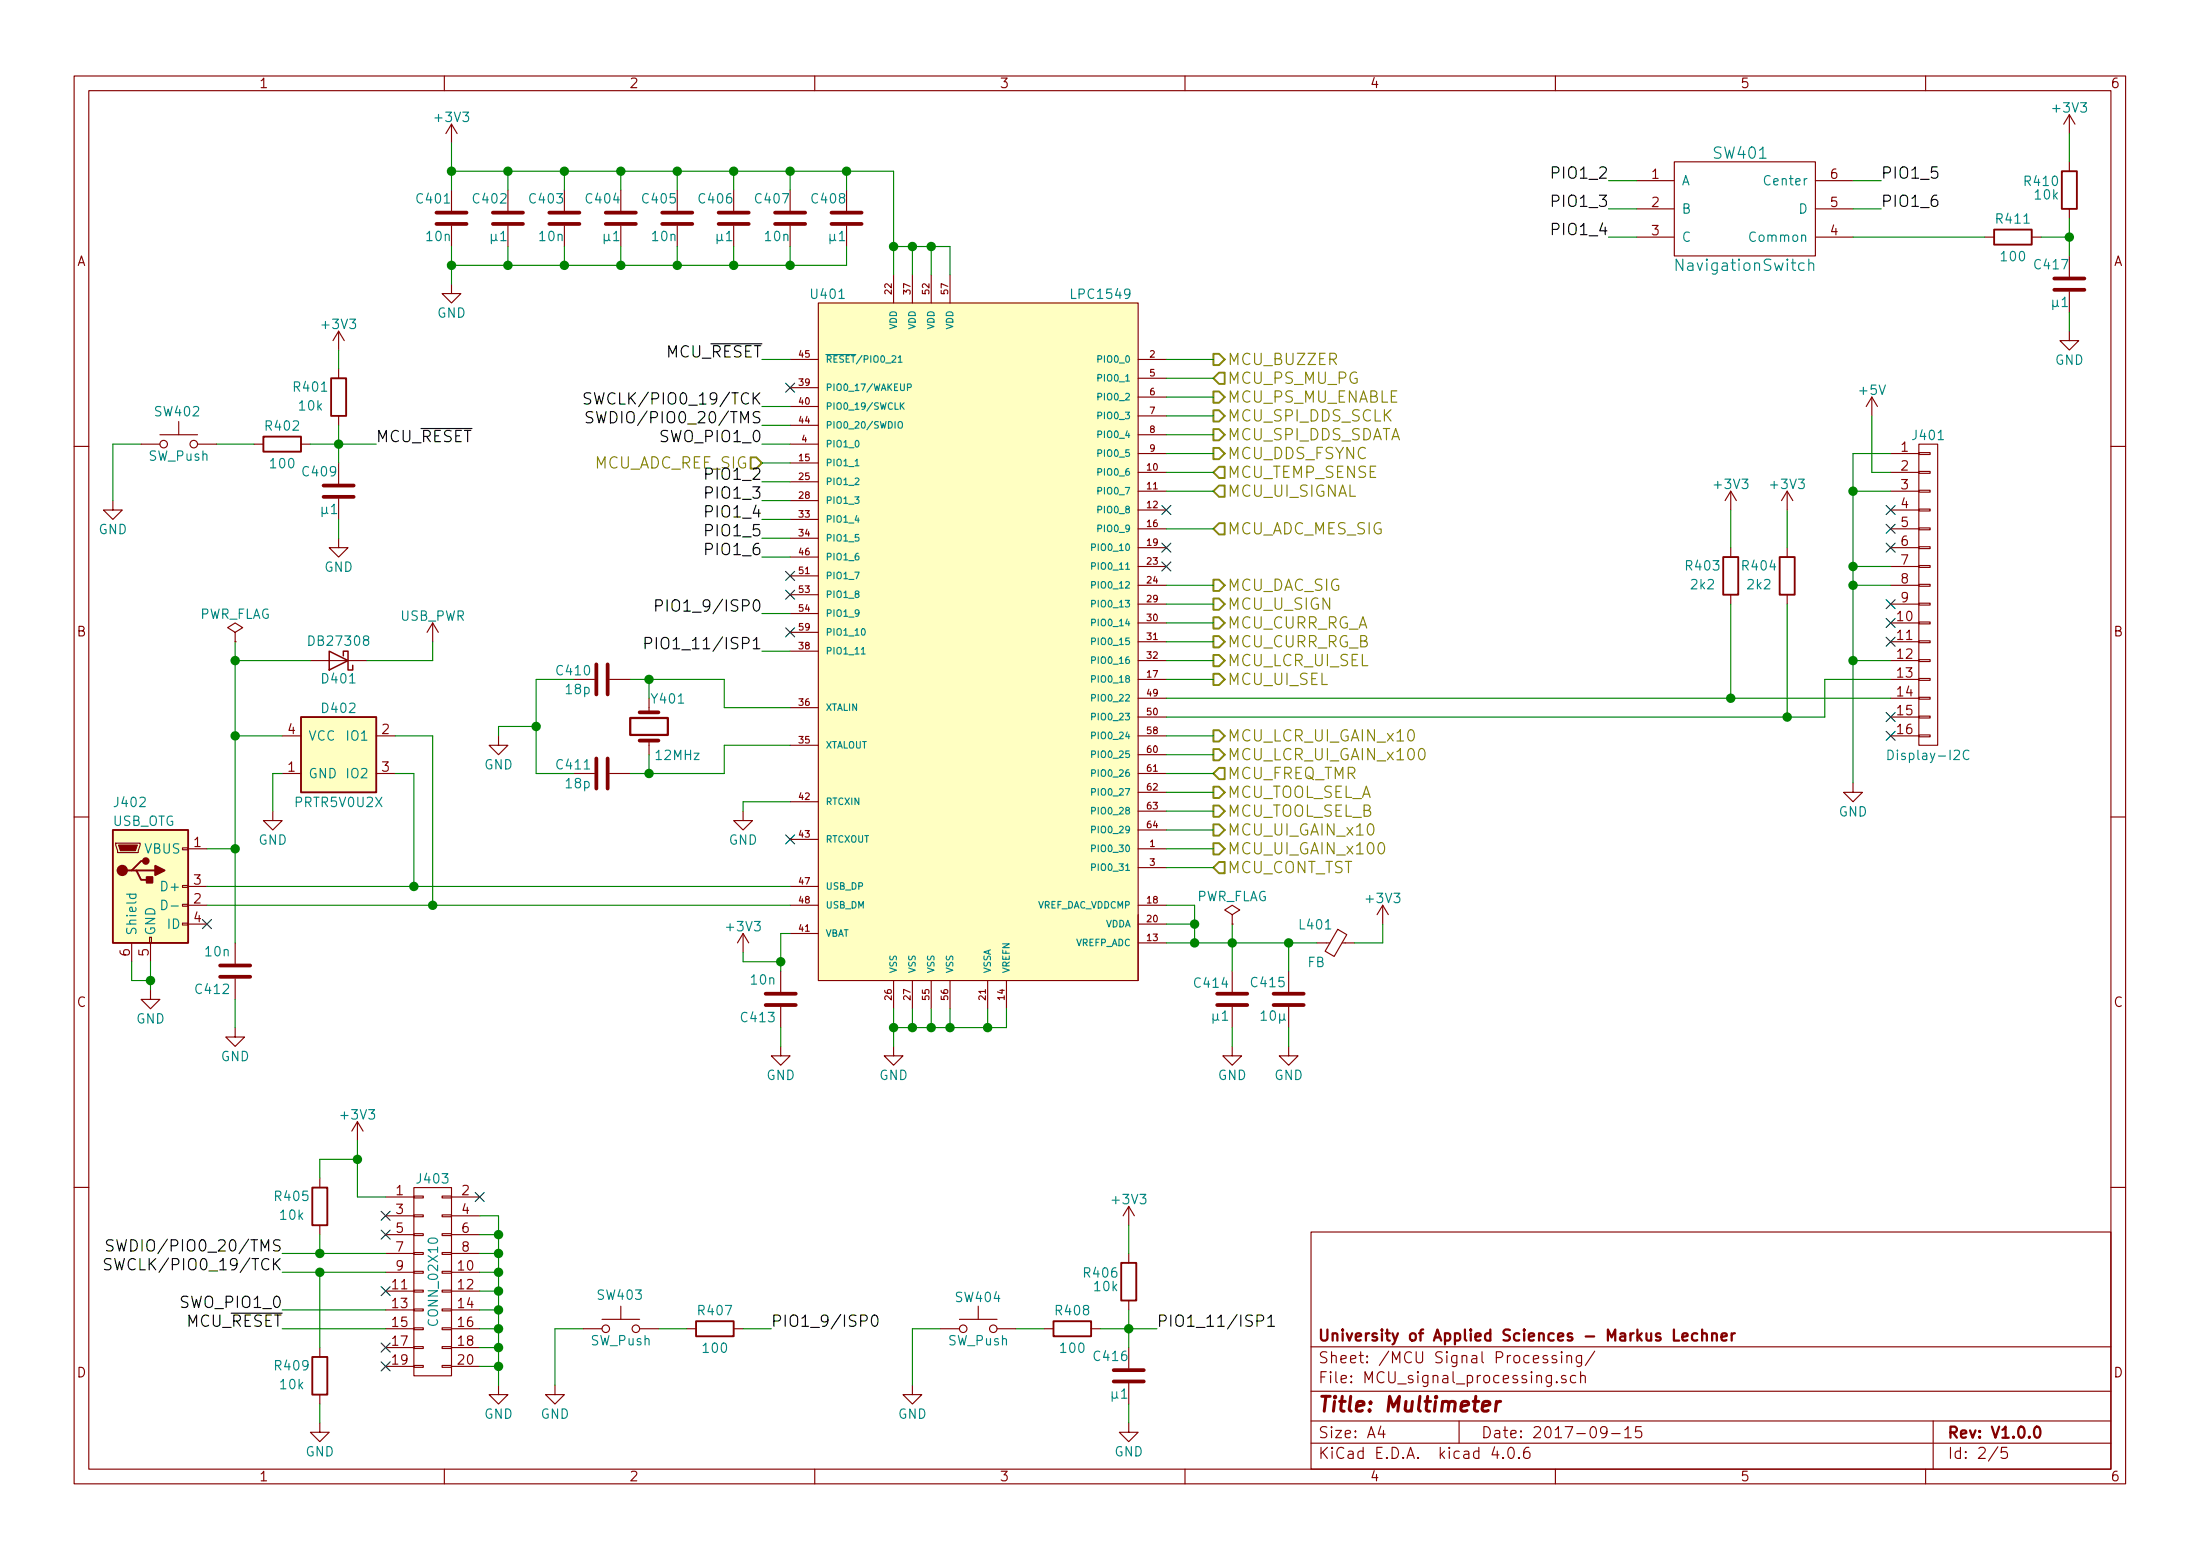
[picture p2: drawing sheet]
EESchema Schematic File Version 2
LIBS:Master_Project-rescue
LIBS:analog_devices
LIBS:power
LIBS:device
LIBS:transistors
LIBS:conn
LIBS:linear
LIBS:regul
LIBS:74xx
LIBS:cmos4000
LIBS:adc-dac
LIBS:memory
LIBS:xilinx
LIBS:microcontrollers
LIBS:dsp
LIBS:microchip
LIBS:analog_switches
LIBS:motorola
LIBS:texas
LIBS:intel
LIBS:audio
LIBS:interface
LIBS:digital-audio
LIBS:philips
LIBS:display
LIBS:cypress
LIBS:siliconi
LIBS:opto
LIBS:atmel
LIBS:contrib
LIBS:valves
LIBS:74xgxx
LIBS:ac-dc
LIBS:actel
LIBS:allegro
LIBS:Altera
LIBS:battery_management
LIBS:bbd
LIBS:bosch
LIBS:brooktre
LIBS:cmos_ieee
LIBS:dc-dc
LIBS:diode
LIBS:elec-unifil
LIBS:ESD_Protection
LIBS:ftdi
LIBS:gennum
LIBS:hc11
LIBS:ir
LIBS:Lattice
LIBS:leds
LIBS:maxim
LIBS:mechanical
LIBS:modules
LIBS:motor_drivers
LIBS:motors
LIBS:msp430
LIBS:nordicsemi
LIBS:nxp
LIBS:nxp_armmcu
LIBS:onsemi
LIBS:Oscillators
LIBS:Power_Management
LIBS:powerint
LIBS:pspice
LIBS:references
LIBS:relays
LIBS:rfcom
LIBS:sensors
LIBS:silabs
LIBS:stm8
LIBS:stm32
LIBS:supertex
LIBS:switches
LIBS:transf
LIBS:triac_thyristor
LIBS:ttl_ieee
LIBS:video
LIBS:wiznet
LIBS:Worldsemi
LIBS:Xicor
LIBS:zetex
LIBS:Zilog
LIBS:master_library
LIBS:openLab_LA
LIBS:Master_Project-cache
EELAYER 25 0
EELAYER END
$Descr A4 11693 8268
encoding utf-8
Sheet 2 5
Title "Multimeter"
Date "2017-09-15"
Rev "V1.0.0"
Comp "University of Applied Sciences - Markus Lechner"
Comment1 ""
Comment2 ""
Comment3 ""
Comment4 ""
$EndDescr
$Comp
L LPC1549 U401
U 1 1
P 4350 5200
F 0 "U401" H 4400 8850 50  0000 C CNN
F 1 "LPC1549" H 5850 8850 50  0000 C CNN
F 2 "Housings_QFP:LQFP-64_10x10mm_Pitch0.5mm" H 4350 5200 50  0001 C CNN
F 3 "" H 4350 5200 50  0001 C CNN
	1    4350 5200
	1    0    0    -1  
$EndComp
$Comp
L Crystal Y401
U 1 1
P 3450 3850
F 0 "Y401" V 3300 3950 50  0000 C CNN
F 1 "12MHz" V 3600 4000 50  0000 C CNN
F 2 "Crystals:Crystal_SMD_0603-2pin_6.0x3.5mm" H 3450 3850 50  0001 C CNN
F 3 "" H 3450 3850 50  0001 C CNN
	1    3450 3850
	0    1    1    0   
$EndComp
$Comp
L C C411
U 1 1
P 3200 4100
F 0 "C411" V 3150 3850 50  0000 L CNN
F 1 "18p" V 3250 3900 50  0000 L CNN
F 2 "Capacitors_SMD:C_0603" H 3238 3950 50  0001 C CNN
F 3 "" H 3200 4100 50  0001 C CNN
	1    3200 4100
	0    1    1    0   
$EndComp
$Comp
L C C410
U 1 1
P 3200 3600
F 0 "C410" V 3150 3350 50  0000 L CNN
F 1 "18p" V 3250 3400 50  0000 L CNN
F 2 "Capacitors_SMD:C_0603" H 3238 3450 50  0001 C CNN
F 3 "" H 3200 3600 50  0001 C CNN
	1    3200 3600
	0    1    1    0   
$EndComp
$Comp
L GND #PWR068
U 1 1
P 2650 3900
F 0 "#PWR068" H 2650 3650 50  0001 C CNN
F 1 "GND" H 2650 3750 50  0000 C CNN
F 2 "" H 2650 3900 50  0001 C CNN
F 3 "" H 2650 3900 50  0001 C CNN
	1    2650 3900
	1    0    0    -1  
$EndComp
$Comp
L GND #PWR069
U 1 1
P 3950 4300
F 0 "#PWR069" H 3950 4050 50  0001 C CNN
F 1 "GND" H 3950 4150 50  0000 C CNN
F 2 "" H 3950 4300 50  0001 C CNN
F 3 "" H 3950 4300 50  0001 C CNN
	1    3950 4300
	1    0    0    -1  
$EndComp
NoConn ~ 4200 4450
$Comp
L USB_OTG J402
U 1 1
P 800 4700
F 0 "J402" H 600 5150 50  0000 L CNN
F 1 "USB_OTG" H 600 5050 50  0000 L CNN
F 2 "MasterTool:USB_Micro_B" H 950 4650 50  0001 C CNN
F 3 "" H 950 4650 50  0001 C CNN
	1    800  4700
	1    0    0    -1  
$EndComp
NoConn ~ 1100 4900
$Comp
L PRTR5V0U2X D402
U 1 1
P 1800 4000
F 0 "D402" H 1800 4250 50  0000 C CNN
F 1 "PRTR5V0U2X" H 1800 3750 50  0000 C CNN
F 2 "TO_SOT_Packages_SMD:SOT-143" H 1850 3950 50  0001 C CNN
F 3 "" H 1850 3950 50  0001 C CNN
	1    1800 4000
	1    0    0    -1  
$EndComp
$Comp
L C C412
U 1 1
P 1250 5150
F 0 "C412" H 1275 5250 50  0000 L CNN
F 1 "10n" H 1275 5050 50  0000 L CNN
F 2 "Capacitors_SMD:C_0603" H 1288 5000 50  0001 C CNN
F 3 "" H 1250 5150 50  0001 C CNN
	1    1250 5150
	-1   0    0    1   
$EndComp
$Comp
L GND #PWR070
U 1 1
P 1450 4300
F 0 "#PWR070" H 1450 4050 50  0001 C CNN
F 1 "GND" H 1450 4150 50  0000 C CNN
F 2 "" H 1450 4300 50  0001 C CNN
F 3 "" H 1450 4300 50  0001 C CNN
	1    1450 4300
	1    0    0    -1  
$EndComp
$Comp
L GND #PWR071
U 1 1
P 1250 5450
F 0 "#PWR071" H 1250 5200 50  0001 C CNN
F 1 "GND" H 1250 5300 50  0000 C CNN
F 2 "" H 1250 5450 50  0001 C CNN
F 3 "" H 1250 5450 50  0001 C CNN
	1    1250 5450
	1    0    0    -1  
$EndComp
$Comp
L GND #PWR072
U 1 1
P 800 5250
F 0 "#PWR072" H 800 5000 50  0001 C CNN
F 1 "GND" H 800 5100 50  0000 C CNN
F 2 "" H 800 5250 50  0001 C CNN
F 3 "" H 800 5250 50  0001 C CNN
	1    800  5250
	1    0    0    -1  
$EndComp
$Comp
L C C413
U 1 1
P 4150 5300
F 0 "C413" H 4175 5400 50  0000 L CNN
F 1 "10n" H 4175 5200 50  0000 L CNN
F 2 "Capacitors_SMD:C_0603" H 4188 5150 50  0001 C CNN
F 3 "" H 4150 5300 50  0001 C CNN
	1    4150 5300
	-1   0    0    1   
$EndComp
$Comp
L GND #PWR073
U 1 1
P 4150 5550
F 0 "#PWR073" H 4150 5300 50  0001 C CNN
F 1 "GND" H 4150 5400 50  0000 C CNN
F 2 "" H 4150 5550 50  0001 C CNN
F 3 "" H 4150 5550 50  0001 C CNN
	1    4150 5550
	1    0    0    -1  
$EndComp
$Comp
L +3V3 #PWR074
U 1 1
P 3950 5050
F 0 "#PWR074" H 3950 4900 50  0001 C CNN
F 1 "+3V3" H 3950 5190 50  0000 C CNN
F 2 "" H 3950 5050 50  0001 C CNN
F 3 "" H 3950 5050 50  0001 C CNN
	1    3950 5050
	1    0    0    -1  
$EndComp
$Comp
L GND #PWR075
U 1 1
P 4750 5550
F 0 "#PWR075" H 4750 5300 50  0001 C CNN
F 1 "GND" H 4750 5400 50  0000 C CNN
F 2 "" H 4750 5550 50  0001 C CNN
F 3 "" H 4750 5550 50  0001 C CNN
	1    4750 5550
	1    0    0    -1  
$EndComp
$Comp
L C C414
U 1 1
P 6550 5300
F 0 "C414" H 6566 5217 50  0000 L CNN
F 1 "µ1" H 6564 5392 50  0000 L CNN
F 2 "Capacitors_SMD:C_0603" H 6588 5150 50  0001 C CNN
F 3 "" H 6550 5300 50  0001 C CNN
	1    6550 5300
	-1   0    0    1   
$EndComp
$Comp
L C C415
U 1 1
P 6850 5300
F 0 "C415" H 6864 5214 50  0000 L CNN
F 1 "10µ" H 6858 5392 50  0000 L CNN
F 2 "Capacitors_SMD:C_1206" H 6888 5150 50  0001 C CNN
F 3 "" H 6850 5300 50  0001 C CNN
	1    6850 5300
	-1   0    0    1   
$EndComp
$Comp
L GND #PWR076
U 1 1
P 6550 5550
F 0 "#PWR076" H 6550 5300 50  0001 C CNN
F 1 "GND" H 6550 5400 50  0000 C CNN
F 2 "" H 6550 5550 50  0001 C CNN
F 3 "" H 6550 5550 50  0001 C CNN
	1    6550 5550
	1    0    0    -1  
$EndComp
$Comp
L GND #PWR077
U 1 1
P 6850 5550
F 0 "#PWR077" H 6850 5300 50  0001 C CNN
F 1 "GND" H 6850 5400 50  0000 C CNN
F 2 "" H 6850 5550 50  0001 C CNN
F 3 "" H 6850 5550 50  0001 C CNN
	1    6850 5550
	1    0    0    -1  
$EndComp
$Comp
L Ferrite_Bead_Small L401
U 1 1
P 7100 5000
F 0 "L401" V 7000 4800 50  0000 L CNN
F 1 "FB" V 7200 4850 50  0000 L CNN
F 2 "Resistors_SMD:R_0805" V 7030 5000 50  0001 C CNN
F 3 "" H 7100 5000 50  0001 C CNN
	1    7100 5000
	0    1    1    0   
$EndComp
$Comp
L +3V3 #PWR078
U 1 1
P 7350 4900
F 0 "#PWR078" H 7350 4750 50  0001 C CNN
F 1 "+3V3" H 7350 5040 50  0000 C CNN
F 2 "" H 7350 4900 50  0001 C CNN
F 3 "" H 7350 4900 50  0001 C CNN
	1    7350 4900
	1    0    0    -1  
$EndComp
$Comp
L C C408
U 1 1
P 4500 1150
F 0 "C408" H 4500 1050 50  0000 L CNN
F 1 "µ1" H 4500 1250 50  0000 L CNN
F 2 "Capacitors_SMD:C_0603" H 4538 1000 50  0001 C CNN
F 3 "" H 4500 1150 50  0001 C CNN
	1    4500 1150
	-1   0    0    1   
$EndComp
$Comp
L GND #PWR079
U 1 1
P 2400 1500
F 0 "#PWR079" H 2400 1250 50  0001 C CNN
F 1 "GND" H 2400 1350 50  0000 C CNN
F 2 "" H 2400 1500 50  0001 C CNN
F 3 "" H 2400 1500 50  0001 C CNN
	1    2400 1500
	1    0    0    -1  
$EndComp
$Comp
L +3V3 #PWR080
U 1 1
P 2400 750
F 0 "#PWR080" H 2400 600 50  0001 C CNN
F 1 "+3V3" H 2400 890 50  0000 C CNN
F 2 "" H 2400 750 50  0001 C CNN
F 3 "" H 2400 750 50  0001 C CNN
	1    2400 750 
	1    0    0    -1  
$EndComp
$Comp
L GND #PWR081
U 1 1
P 600 2650
F 0 "#PWR081" H 600 2400 50  0001 C CNN
F 1 "GND" H 600 2500 50  0000 C CNN
F 2 "" H 600 2650 50  0001 C CNN
F 3 "" H 600 2650 50  0001 C CNN
	1    600  2650
	-1   0    0    -1  
$EndComp
$Comp
L R R402
U 1 1
P 1500 2350
F 0 "R402" V 1400 2350 50  0000 C CNN
F 1 "100" V 1600 2350 50  0000 C CNN
F 2 "Resistors_SMD:R_0603" V 1430 2350 50  0001 C CNN
F 3 "" H 1500 2350 50  0000 C CNN
	1    1500 2350
	0    -1   1    0   
$EndComp
$Comp
L R R401
U 1 1
P 1800 2100
F 0 "R401" H 1650 2050 50  0000 C CNN
F 1 "10k" H 1650 2150 50  0000 C CNN
F 2 "Resistors_SMD:R_0603" V 1730 2100 50  0001 C CNN
F 3 "" H 1800 2100 50  0000 C CNN
	1    1800 2100
	1    0    0    1   
$EndComp
$Comp
L C C409
U 1 1
P 1800 2600
F 0 "C409" H 1600 2500 50  0000 L CNN
F 1 "µ1" H 1700 2700 50  0000 L CNN
F 2 "Capacitors_SMD:C_0603" H 1838 2450 50  0001 C CNN
F 3 "" H 1800 2600 50  0001 C CNN
	1    1800 2600
	1    0    0    1   
$EndComp
$Comp
L GND #PWR082
U 1 1
P 1800 2850
F 0 "#PWR082" H 1800 2600 50  0001 C CNN
F 1 "GND" H 1800 2700 50  0000 C CNN
F 2 "" H 1800 2850 50  0001 C CNN
F 3 "" H 1800 2850 50  0001 C CNN
	1    1800 2850
	-1   0    0    -1  
$EndComp
$Comp
L +3V3 #PWR083
U 1 1
P 1800 1850
F 0 "#PWR083" H 1800 1700 50  0001 C CNN
F 1 "+3V3" H 1800 1990 50  0000 C CNN
F 2 "" H 1800 1850 50  0001 C CNN
F 3 "" H 1800 1850 50  0001 C CNN
	1    1800 1850
	-1   0    0    -1  
$EndComp
Text Label 2000 2350 0    60   ~ 0
MCU_~RESET~
Text Label 4050 1900 2    60   ~ 0
MCU_~RESET~
$Comp
L +3V3 #PWR084
U 1 1
P 1900 6050
F 0 "#PWR084" H 1900 5900 50  0001 C CNN
F 1 "+3V3" H 1900 6190 50  0000 C CNN
F 2 "" H 1900 6050 50  0001 C CNN
F 3 "" H 1900 6050 50  0001 C CNN
	1    1900 6050
	1    0    0    -1  
$EndComp
Text Label 1500 6650 2    60   ~ 0
SWDIO/PIO0_20/TMS
Text Label 4050 2250 2    60   ~ 0
SWDIO/PIO0_20/TMS
Text Label 4050 2150 2    60   ~ 0
SWCLK/PIO0_19/TCK
Text Label 4100 7050 0    60   ~ 0
PIO1_9/ISP0
Text Label 4050 3250 2    60   ~ 0
PIO1_9/ISP0
Text Label 4050 3450 2    60   ~ 0
PIO1_11/ISP1
Text HLabel 4050 2450 0    60   Input ~ 0
MCU_ADC_REF_SIG
Text HLabel 6450 2800 2    60   Input ~ 0
MCU_ADC_MES_SIG
Text HLabel 6450 2200 2    60   Output ~ 0
MCU_SPI_DDS_SCLK
Text HLabel 6450 2300 2    60   Output ~ 0
MCU_SPI_DDS_SDATA
Text HLabel 6450 2400 2    60   Output ~ 0
MCU_DDS_FSYNC
Text HLabel 6450 3300 2    60   Output ~ 0
MCU_CURR_RG_A
Text HLabel 6450 3400 2    60   Output ~ 0
MCU_CURR_RG_B
Text HLabel 6450 3500 2    60   Output ~ 0
MCU_LCR_UI_SEL
Text HLabel 6450 3900 2    60   Output ~ 0
MCU_LCR_UI_GAIN_x10
Text HLabel 6450 4000 2    60   Output ~ 0
MCU_LCR_UI_GAIN_x100
Text Label 6150 7050 0    60   ~ 0
PIO1_11/ISP1
Text HLabel 6450 2100 2    60   Output ~ 0
MCU_PS_MU_ENABLE
Text HLabel 6450 2000 2    60   Input ~ 0
MCU_PS_MU_PG
$Comp
L D_Schottky D401
U 1 1
P 1800 3500
F 0 "D401" H 1800 3600 50  0000 C CNN
F 1 "DB27308" H 1800 3400 50  0000 C CNN
F 2 "Diodes_SMD:D_0603" H 1800 3500 50  0001 C CNN
F 3 "" H 1800 3500 50  0001 C CNN
	1    1800 3500
	-1   0    0    1   
$EndComp
$Comp
L USB_PWR #PWR085
U 1 1
P 2300 3400
F 0 "#PWR085" H 2300 3250 50  0001 C CNN
F 1 "USB_PWR" H 2300 3540 50  0000 C CNN
F 2 "" H 2300 3400 50  0001 C CNN
F 3 "" H 2300 3400 50  0001 C CNN
	1    2300 3400
	1    0    0    -1  
$EndComp
$Comp
L CONN_02X10 J403
U 1 1
P 2300 6800
F 0 "J403" H 2300 7350 50  0000 C CNN
F 1 "CONN_02X10" V 2300 6800 50  0000 C CNN
F 2 "Pin_Headers:Pin_Header_Straight_2x10_Pitch2.54mm" H 2300 5600 50  0001 C CNN
F 3 "" H 2300 5600 50  0001 C CNN
	1    2300 6800
	1    0    0    -1  
$EndComp
NoConn ~ 2050 6450
NoConn ~ 2050 6550
$Comp
L R R405
U 1 1
P 1700 6400
F 0 "R405" H 1550 6350 50  0000 C CNN
F 1 "10k" H 1550 6450 50  0000 C CNN
F 2 "Resistors_SMD:R_0603" V 1630 6400 50  0001 C CNN
F 3 "" H 1700 6400 50  0000 C CNN
	1    1700 6400
	1    0    0    1   
$EndComp
$Comp
L R R409
U 1 1
P 1700 7300
F 0 "R409" H 1550 7250 50  0000 C CNN
F 1 "10k" H 1550 7350 50  0000 C CNN
F 2 "Resistors_SMD:R_0603" V 1630 7300 50  0001 C CNN
F 3 "" H 1700 7300 50  0000 C CNN
	1    1700 7300
	1    0    0    1   
$EndComp
$Comp
L GND #PWR086
U 1 1
P 1700 7550
F 0 "#PWR086" H 1700 7300 50  0001 C CNN
F 1 "GND" H 1700 7400 50  0000 C CNN
F 2 "" H 1700 7550 50  0001 C CNN
F 3 "" H 1700 7550 50  0001 C CNN
	1    1700 7550
	1    0    0    -1  
$EndComp
Text Label 1500 6750 2    60   ~ 0
SWCLK/PIO0_19/TCK
NoConn ~ 2050 6850
NoConn ~ 2050 7250
NoConn ~ 2550 6350
NoConn ~ 2050 7150
Text Label 1500 7050 2    60   ~ 0
MCU_~RESET~
Text Label 1500 6950 2    60   ~ 0
SWO_PIO1_0
$Comp
L GND #PWR087
U 1 1
P 2650 7350
F 0 "#PWR087" H 2650 7100 50  0001 C CNN
F 1 "GND" H 2650 7200 50  0000 C CNN
F 2 "" H 2650 7350 50  0001 C CNN
F 3 "" H 2650 7350 50  0001 C CNN
	1    2650 7350
	1    0    0    -1  
$EndComp
$Comp
L GND #PWR089
U 1 1
P 2950 7350
F 0 "#PWR089" H 2950 7100 50  0001 C CNN
F 1 "GND" H 2950 7200 50  0000 C CNN
F 2 "" H 2950 7350 50  0001 C CNN
F 3 "" H 2950 7350 50  0001 C CNN
	1    2950 7350
	-1   0    0    -1  
$EndComp
$Comp
L R R407
U 1 1
P 3800 7050
F 0 "R407" V 3700 7050 50  0000 C CNN
F 1 "100" V 3900 7050 50  0000 C CNN
F 2 "Resistors_SMD:R_0603" V 3730 7050 50  0001 C CNN
F 3 "" H 3800 7050 50  0000 C CNN
	1    3800 7050
	0    -1   1    0   
$EndComp
$Comp
L GND #PWR090
U 1 1
P 4850 7350
F 0 "#PWR090" H 4850 7100 50  0001 C CNN
F 1 "GND" H 4850 7200 50  0000 C CNN
F 2 "" H 4850 7350 50  0001 C CNN
F 3 "" H 4850 7350 50  0001 C CNN
	1    4850 7350
	-1   0    0    -1  
$EndComp
$Comp
L R R408
U 1 1
P 5700 7050
F 0 "R408" V 5600 7050 50  0000 C CNN
F 1 "100" V 5800 7050 50  0000 C CNN
F 2 "Resistors_SMD:R_0603" V 5630 7050 50  0001 C CNN
F 3 "" H 5700 7050 50  0000 C CNN
	1    5700 7050
	0    -1   1    0   
$EndComp
$Comp
L C C416
U 1 1
P 6000 7300
F 0 "C416" H 6000 7200 50  0000 L CNN
F 1 "µ1" H 6000 7400 50  0000 L CNN
F 2 "Capacitors_SMD:C_0603" H 6038 7150 50  0001 C CNN
F 3 "" H 6000 7300 50  0001 C CNN
	1    6000 7300
	-1   0    0    1   
$EndComp
$Comp
L GND #PWR091
U 1 1
P 6000 7550
F 0 "#PWR091" H 6000 7300 50  0001 C CNN
F 1 "GND" H 6000 7400 50  0000 C CNN
F 2 "" H 6000 7550 50  0001 C CNN
F 3 "" H 6000 7550 50  0001 C CNN
	1    6000 7550
	-1   0    0    -1  
$EndComp
$Comp
L R R406
U 1 1
P 6000 6800
F 0 "R406" H 6150 6850 50  0000 C CNN
F 1 "10k" H 6123 6778 50  0000 C CNN
F 2 "Resistors_SMD:R_0603" V 5930 6800 50  0001 C CNN
F 3 "" H 6000 6800 50  0000 C CNN
	1    6000 6800
	-1   0    0    -1  
$EndComp
$Comp
L +3V3 #PWR092
U 1 1
P 6000 6500
F 0 "#PWR092" H 6000 6350 50  0001 C CNN
F 1 "+3V3" H 6000 6640 50  0000 C CNN
F 2 "" H 6000 6500 50  0001 C CNN
F 3 "" H 6000 6500 50  0001 C CNN
	1    6000 6500
	1    0    0    -1  
$EndComp
$Comp
L C C406
U 1 1
P 3900 1150
F 0 "C406" H 3900 1050 50  0000 L CNN
F 1 "µ1" H 3900 1250 50  0000 L CNN
F 2 "Capacitors_SMD:C_0603" H 3938 1000 50  0001 C CNN
F 3 "" H 3900 1150 50  0001 C CNN
	1    3900 1150
	-1   0    0    1   
$EndComp
$Comp
L C C404
U 1 1
P 3300 1150
F 0 "C404" H 3300 1050 50  0000 L CNN
F 1 "µ1" H 3300 1250 50  0000 L CNN
F 2 "Capacitors_SMD:C_0603" H 3338 1000 50  0001 C CNN
F 3 "" H 3300 1150 50  0001 C CNN
	1    3300 1150
	-1   0    0    1   
$EndComp
$Comp
L C C402
U 1 1
P 2700 1150
F 0 "C402" H 2700 1050 50  0000 L CNN
F 1 "µ1" H 2700 1250 50  0000 L CNN
F 2 "Capacitors_SMD:C_0603" H 2738 1000 50  0001 C CNN
F 3 "" H 2700 1150 50  0001 C CNN
	1    2700 1150
	-1   0    0    1   
$EndComp
$Comp
L C C407
U 1 1
P 4200 1150
F 0 "C407" H 4200 1050 50  0000 L CNN
F 1 "10n" H 4200 1250 50  0000 L CNN
F 2 "Capacitors_SMD:C_0603" H 4238 1000 50  0001 C CNN
F 3 "" H 4200 1150 50  0001 C CNN
	1    4200 1150
	-1   0    0    1   
$EndComp
$Comp
L C C405
U 1 1
P 3600 1150
F 0 "C405" H 3600 1050 50  0000 L CNN
F 1 "10n" H 3600 1250 50  0000 L CNN
F 2 "Capacitors_SMD:C_0603" H 3638 1000 50  0001 C CNN
F 3 "" H 3600 1150 50  0001 C CNN
	1    3600 1150
	-1   0    0    1   
$EndComp
$Comp
L C C403
U 1 1
P 3000 1150
F 0 "C403" H 3000 1050 50  0000 L CNN
F 1 "10n" H 3000 1250 50  0000 L CNN
F 2 "Capacitors_SMD:C_0603" H 3038 1000 50  0001 C CNN
F 3 "" H 3000 1150 50  0001 C CNN
	1    3000 1150
	-1   0    0    1   
$EndComp
$Comp
L C C401
U 1 1
P 2400 1150
F 0 "C401" H 2400 1050 50  0000 L CNN
F 1 "10n" H 2400 1250 50  0000 L CNN
F 2 "Capacitors_SMD:C_0603" H 2438 1000 50  0001 C CNN
F 3 "" H 2400 1150 50  0001 C CNN
	1    2400 1150
	-1   0    0    1   
$EndComp
Text HLabel 6450 1900 2    60   Output ~ 0
MCU_BUZZER
Text HLabel 6450 2500 2    60   Input ~ 0
MCU_TEMP_SENSE
Text HLabel 6450 2600 2    60   Input ~ 0
MCU_UI_SIGNAL
NoConn ~ 6200 2700
Text HLabel 6450 3100 2    60   Output ~ 0
MCU_DAC_SIG
Text HLabel 6450 4600 2    60   Input ~ 0
MCU_CONT_TST
Text HLabel 6450 4100 2    60   Input ~ 0
MCU_FREQ_TMR
Text HLabel 6450 4200 2    60   Output ~ 0
MCU_TOOL_SEL_A
Text HLabel 6450 4300 2    60   Output ~ 0
MCU_TOOL_SEL_B
Text HLabel 6450 3600 2    60   Output ~ 0
MCU_UI_SEL
Text HLabel 6450 4400 2    60   Output ~ 0
MCU_UI_GAIN_x10
Text HLabel 6450 4500 2    60   Output ~ 0
MCU_UI_GAIN_x100
$Comp
L NavigationSwitch SW401
U 1 1
P 9250 1100
F 0 "SW401" H 9250 1400 60  0000 C CNN
F 1 "NavigationSwitch" H 9275 804 60  0000 C CNN
F 2 "MasterTool:SKQUCAA010_SKQU_5_Polig_ALPS" H 8900 1100 60  0001 C CNN
F 3 "" H 8900 1100 60  0001 C CNN
	1    9250 1100
	1    0    0    -1  
$EndComp
Text Label 4050 2550 2    60   ~ 0
PIO1_2
Text Label 4050 2650 2    60   ~ 0
PIO1_3
Text Label 4050 2750 2    60   ~ 0
PIO1_4
Text Label 4050 2850 2    60   ~ 0
PIO1_5
Text Label 4050 2950 2    60   ~ 0
PIO1_6
Text Label 8550 950  2    60   ~ 0
PIO1_2
Text Label 8550 1100 2    60   ~ 0
PIO1_3
Text Label 8550 1250 2    60   ~ 0
PIO1_4
Text Label 10000 950  0    60   ~ 0
PIO1_5
Text Label 10000 1100 0    60   ~ 0
PIO1_6
Text Label 4050 2350 2    60   ~ 0
SWO_PIO1_0
$Comp
L CONN_01X16 J401
U 1 1
P 10250 3150
F 0 "J401" H 10250 4000 50  0000 C CNN
F 1 "Display-I2C" H 10250 2300 50  0000 C CNN
F 2 "Pin_Headers:Pin_Header_Straight_1x16_Pitch2.54mm" H 10250 3150 50  0001 C CNN
F 3 "" H 10250 3150 50  0001 C CNN
	1    10250 3150
	1    0    0    -1  
$EndComp
$Comp
L +5V #PWR093
U 1 1
P 9950 2200
F 0 "#PWR093" H 9950 2050 50  0001 C CNN
F 1 "+5V" H 9950 2340 50  0000 C CNN
F 2 "" H 9950 2200 50  0001 C CNN
F 3 "" H 9950 2200 50  0001 C CNN
	1    9950 2200
	1    0    0    -1  
$EndComp
$Comp
L GND #PWR094
U 1 1
P 9850 4150
F 0 "#PWR094" H 9850 3900 50  0001 C CNN
F 1 "GND" H 9850 4000 50  0000 C CNN
F 2 "" H 9850 4150 50  0001 C CNN
F 3 "" H 9850 4150 50  0001 C CNN
	1    9850 4150
	1    0    0    -1  
$EndComp
NoConn ~ 10050 2700
NoConn ~ 10050 2800
NoConn ~ 10050 2900
NoConn ~ 10050 3200
NoConn ~ 10050 3300
NoConn ~ 10050 3400
NoConn ~ 10050 3800
NoConn ~ 10050 3900
NoConn ~ 4200 3050
NoConn ~ 4200 3150
NoConn ~ 6200 2900
NoConn ~ 6200 3000
NoConn ~ 4200 3350
$Comp
L R R404
U 1 1
P 9500 3050
F 0 "R404" H 9350 3000 50  0000 C CNN
F 1 "2k2" H 9350 3100 50  0000 C CNN
F 2 "Resistors_SMD:R_0603" V 9430 3050 50  0001 C CNN
F 3 "" H 9500 3050 50  0000 C CNN
	1    9500 3050
	1    0    0    1   
$EndComp
$Comp
L R R403
U 1 1
P 9200 3050
F 0 "R403" H 9050 3000 50  0000 C CNN
F 1 "2k2" H 9050 3100 50  0000 C CNN
F 2 "Resistors_SMD:R_0603" V 9130 3050 50  0001 C CNN
F 3 "" H 9200 3050 50  0000 C CNN
	1    9200 3050
	1    0    0    1   
$EndComp
Wire Wire Line
	4200 2150 4050 2150
Wire Wire Line
	4200 2250 4050 2250
Connection ~ 6850 5000
Connection ~ 6550 5000
Wire Wire Line
	6850 5000 6850 5150
Connection ~ 6350 5000
Wire Wire Line
	6550 4900 6550 5150
Connection ~ 6350 4900
Wire Wire Line
	6200 4800 6350 4800
Wire Wire Line
	6350 4900 6200 4900
Wire Wire Line
	6350 4800 6350 5000
Wire Wire Line
	6200 5000 7000 5000
Connection ~ 5250 5450
Wire Wire Line
	5350 5450 5350 5350
Wire Wire Line
	1900 6350 2050 6350
Wire Wire Line
	1900 6050 1900 6350
Wire Wire Line
	4200 1900 4050 1900
Wire Wire Line
	1800 1850 1800 1950
Wire Wire Line
	1800 2750 1800 2850
Connection ~ 1800 2350
Wire Wire Line
	1800 2250 1800 2450
Wire Wire Line
	1650 2350 2000 2350
Wire Wire Line
	1150 2350 1350 2350
Wire Wire Line
	750  2350 600  2350
Wire Wire Line
	600  2350 600  2650
Wire Wire Line
	2700 1300 2700 1400
Connection ~ 2400 900 
Connection ~ 2400 1400
Connection ~ 4950 1300
Wire Wire Line
	5050 1300 5050 1450
Connection ~ 4850 1300
Wire Wire Line
	4950 1300 4950 1450
Connection ~ 4750 1300
Wire Wire Line
	4750 1300 5050 1300
Wire Wire Line
	4850 1450 4850 1300
Connection ~ 2700 1400
Connection ~ 3000 1400
Connection ~ 3300 1400
Connection ~ 3600 1400
Connection ~ 3900 1400
Connection ~ 4200 1400
Wire Wire Line
	2400 1400 4500 1400
Connection ~ 4200 900 
Wire Wire Line
	4200 1000 4200 900 
Connection ~ 3900 900 
Wire Wire Line
	3900 1000 3900 900 
Connection ~ 3600 900 
Wire Wire Line
	3600 1000 3600 900 
Connection ~ 3300 900 
Wire Wire Line
	3300 1000 3300 900 
Connection ~ 3000 900 
Wire Wire Line
	3000 1000 3000 900 
Connection ~ 2700 900 
Wire Wire Line
	2700 1000 2700 900 
Connection ~ 4500 900 
Wire Wire Line
	2400 750  2400 1000
Wire Wire Line
	4500 900  4500 1000
Wire Wire Line
	2400 900  4750 900 
Wire Wire Line
	4750 900  4750 1450
Wire Wire Line
	2400 1300 2400 1500
Wire Wire Line
	3000 1400 3000 1300
Wire Wire Line
	3300 1400 3300 1300
Wire Wire Line
	3600 1400 3600 1300
Wire Wire Line
	3900 1400 3900 1300
Wire Wire Line
	4200 1400 4200 1300
Wire Wire Line
	4500 1400 4500 1300
Wire Wire Line
	7350 5000 7200 5000
Wire Wire Line
	7350 4900 7350 5000
Wire Wire Line
	6850 5450 6850 5550
Wire Wire Line
	6550 5450 6550 5550
Wire Wire Line
	1100 4700 4200 4700
Wire Wire Line
	1100 4800 4200 4800
Connection ~ 5050 5450
Wire Wire Line
	5250 5450 5250 5350
Connection ~ 4950 5450
Wire Wire Line
	5050 5450 5050 5350
Connection ~ 4850 5450
Wire Wire Line
	4950 5450 4950 5350
Connection ~ 4750 5450
Wire Wire Line
	4750 5450 5350 5450
Wire Wire Line
	4850 5350 4850 5450
Wire Wire Line
	4750 5350 4750 5550
Wire Wire Line
	4150 5450 4150 5550
Connection ~ 4150 5100
Wire Wire Line
	4150 4950 4150 5150
Wire Wire Line
	3950 5100 4150 5100
Wire Wire Line
	3950 5050 3950 5100
Wire Wire Line
	4200 4950 4150 4950
Wire Wire Line
	2100 3900 2300 3900
Wire Wire Line
	2100 4100 2200 4100
Connection ~ 800  5200
Wire Wire Line
	700  5200 800  5200
Wire Wire Line
	700  5100 700  5200
Wire Wire Line
	800  5100 800  5250
Wire Wire Line
	1250 5300 1250 5450
Connection ~ 1250 4500
Wire Wire Line
	1250 3900 1500 3900
Wire Wire Line
	1250 3400 1250 5000
Wire Wire Line
	1100 4500 1250 4500
Wire Wire Line
	1450 4100 1450 4300
Wire Wire Line
	1500 4100 1450 4100
Wire Wire Line
	3950 4250 3950 4300
Wire Wire Line
	4200 4250 3950 4250
Connection ~ 2850 3850
Wire Wire Line
	2650 3850 2650 3900
Wire Wire Line
	2850 3850 2650 3850
Wire Wire Line
	2850 4100 3050 4100
Wire Wire Line
	2850 3600 2850 4100
Wire Wire Line
	3050 3600 2850 3600
Connection ~ 3450 4100
Wire Wire Line
	3850 3950 4200 3950
Wire Wire Line
	3850 4100 3850 3950
Connection ~ 3450 3600
Wire Wire Line
	3850 3750 4200 3750
Wire Wire Line
	3850 3600 3850 3750
Wire Wire Line
	3450 4100 3450 4000
Wire Wire Line
	3350 4100 3850 4100
Wire Wire Line
	3450 3600 3450 3700
Wire Wire Line
	3350 3600 3850 3600
Wire Wire Line
	4200 3250 4050 3250
Wire Wire Line
	4200 3450 4050 3450
Wire Wire Line
	4200 2450 4050 2450
Wire Wire Line
	6450 2800 6200 2800
Wire Wire Line
	6450 2200 6200 2200
Wire Wire Line
	6450 2300 6200 2300
Wire Wire Line
	6450 2400 6200 2400
Wire Wire Line
	6450 3300 6200 3300
Wire Wire Line
	6450 3400 6200 3400
Wire Wire Line
	6450 3500 6200 3500
Wire Wire Line
	6450 3900 6200 3900
Wire Wire Line
	6450 4000 6200 4000
Wire Wire Line
	6450 1900 6200 1900
Wire Wire Line
	6450 2000 6200 2000
Wire Wire Line
	6450 2100 6200 2100
Wire Wire Line
	1650 3500 1250 3500
Connection ~ 1250 3900
Wire Wire Line
	2300 3400 2300 3500
Wire Wire Line
	2300 3500 1950 3500
Wire Wire Line
	1700 6250 1700 6150
Wire Wire Line
	1700 6150 1900 6150
Connection ~ 1900 6150
Wire Wire Line
	2050 6650 1500 6650
Wire Wire Line
	1700 6550 1700 6650
Connection ~ 1700 6650
Wire Wire Line
	1700 7450 1700 7550
Wire Wire Line
	1500 6750 2050 6750
Connection ~ 1700 6750
Wire Wire Line
	1500 7050 2050 7050
Wire Wire Line
	2050 6950 1500 6950
Wire Wire Line
	2650 6450 2650 7350
Wire Wire Line
	2650 7250 2550 7250
Wire Wire Line
	2550 7150 2650 7150
Connection ~ 2650 7250
Wire Wire Line
	2550 7050 2650 7050
Connection ~ 2650 7150
Wire Wire Line
	2550 6950 2650 6950
Connection ~ 2650 7050
Wire Wire Line
	2550 6850 2650 6850
Connection ~ 2650 6950
Wire Wire Line
	2550 6750 2650 6750
Connection ~ 2650 6850
Wire Wire Line
	2550 6650 2650 6650
Connection ~ 2650 6750
Wire Wire Line
	2550 6550 2650 6550
Connection ~ 2650 6650
Wire Wire Line
	2550 6450 2650 6450
Connection ~ 2650 6550
Wire Wire Line
	1700 7150 1700 6750
Wire Wire Line
	3100 7050 2950 7050
Wire Wire Line
	2950 7050 2950 7350
Wire Wire Line
	3650 7050 3500 7050
Wire Wire Line
	4100 7050 3950 7050
Wire Wire Line
	5000 7050 4850 7050
Wire Wire Line
	4850 7050 4850 7350
Wire Wire Line
	5550 7050 5400 7050
Wire Wire Line
	6000 6950 6000 7150
Connection ~ 6000 7050
Wire Wire Line
	6000 7450 6000 7550
Wire Wire Line
	6000 6500 6000 6650
Wire Wire Line
	5850 7050 6150 7050
Wire Wire Line
	6450 2500 6200 2500
Wire Wire Line
	6450 2600 6200 2600
Wire Wire Line
	6450 3100 6200 3100
Wire Wire Line
	6450 4600 6200 4600
Wire Wire Line
	6450 4100 6200 4100
Wire Wire Line
	6450 4200 6200 4200
Wire Wire Line
	6450 4300 6200 4300
Wire Wire Line
	6450 3600 6200 3600
Wire Wire Line
	6450 4400 6200 4400
Wire Wire Line
	6450 4500 6200 4500
Wire Wire Line
	4050 2550 4200 2550
Wire Wire Line
	4050 2650 4200 2650
Wire Wire Line
	4050 2750 4200 2750
Wire Wire Line
	4050 2850 4200 2850
Wire Wire Line
	4200 2950 4050 2950
Wire Wire Line
	8550 950  8700 950 
Wire Wire Line
	8550 1100 8700 1100
Wire Wire Line
	8550 1250 8700 1250
Wire Wire Line
	10000 950  9850 950 
Wire Wire Line
	9850 1100 10000 1100
Wire Wire Line
	4050 2350 4200 2350
Wire Wire Line
	10050 3000 9850 3000
Wire Wire Line
	9850 2400 9850 4150
Wire Wire Line
	10050 3100 9850 3100
Connection ~ 9850 3100
Wire Wire Line
	10050 2400 9850 2400
Connection ~ 9850 3000
Wire Wire Line
	9950 2200 9950 2500
Wire Wire Line
	9950 2500 10050 2500
Wire Wire Line
	10050 3500 9850 3500
Connection ~ 9850 3500
Wire Wire Line
	6200 3700 10050 3700
Wire Wire Line
	6200 3800 9700 3800
Wire Wire Line
	9700 3800 9700 3600
Wire Wire Line
	9700 3600 10050 3600
Wire Wire Line
	10050 2600 9850 2600
Connection ~ 9850 2600
Wire Wire Line
	9200 3200 9200 3700
Connection ~ 9200 3700
Wire Wire Line
	9500 3200 9500 3800
Connection ~ 9500 3800
Wire Wire Line
	9200 2700 9200 2900
Wire Wire Line
	9500 2700 9500 2900
Text HLabel 6450 3200 2    60   Output ~ 0
MCU_U_SIGN
Wire Wire Line
	6450 3200 6200 3200
$Comp
L PWR_FLAG #FLG097
U 1 1
P 1250 3400
F 0 "#FLG097" H 1250 3475 50  0001 C CNN
F 1 "PWR_FLAG" H 1250 3550 50  0000 C CNN
F 2 "" H 1250 3400 50  0001 C CNN
F 3 "" H 1250 3400 50  0001 C CNN
	1    1250 3400
	1    0    0    -1  
$EndComp
Connection ~ 1250 3500
$Comp
L PWR_FLAG #FLG098
U 1 1
P 6550 4900
F 0 "#FLG098" H 6550 4975 50  0001 C CNN
F 1 "PWR_FLAG" H 6550 5050 50  0000 C CNN
F 2 "" H 6550 4900 50  0001 C CNN
F 3 "" H 6550 4900 50  0001 C CNN
	1    6550 4900
	1    0    0    -1  
$EndComp
NoConn ~ 4200 2050
$Comp
L SW_Push SW402
U 1 1
P 950 2350
F 0 "SW402" H 817 2526 50  0000 L CNN
F 1 "SW_Push" H 950 2290 50  0000 C CNN
F 2 "Buttons_Switches_SMD:SW_SPST_KMR2" H 950 2550 50  0001 C CNN
F 3 "" H 950 2550 50  0001 C CNN
	1    950  2350
	1    0    0    -1  
$EndComp
$Comp
L SW_Push SW403
U 1 1
P 3300 7050
F 0 "SW403" H 3170 7232 50  0000 L CNN
F 1 "SW_Push" H 3300 6990 50  0000 C CNN
F 2 "Buttons_Switches_SMD:SW_SPST_KMR2" H 3300 7250 50  0001 C CNN
F 3 "" H 3300 7250 50  0001 C CNN
	1    3300 7050
	1    0    0    -1  
$EndComp
$Comp
L SW_Push SW404
U 1 1
P 5200 7050
F 0 "SW404" H 5074 7220 50  0000 L CNN
F 1 "SW_Push" H 5200 6990 50  0000 C CNN
F 2 "Buttons_Switches_SMD:SW_SPST_KMR2" H 5200 7250 50  0001 C CNN
F 3 "" H 5200 7250 50  0001 C CNN
	1    5200 7050
	1    0    0    -1  
$EndComp
$Comp
L R R411
U 1 1
P 10700 1250
F 0 "R411" V 10600 1250 50  0000 C CNN
F 1 "100" V 10800 1250 50  0000 C CNN
F 2 "Resistors_SMD:R_0603" V 10630 1250 50  0001 C CNN
F 3 "" H 10700 1250 50  0000 C CNN
	1    10700 1250
	0    -1   1    0   
$EndComp
$Comp
L C C417
U 1 1
P 11000 1500
F 0 "C417" H 11000 1400 50  0000 L CNN
F 1 "µ1" H 11000 1600 50  0000 L CNN
F 2 "Capacitors_SMD:C_0603" H 11038 1350 50  0001 C CNN
F 3 "" H 11000 1500 50  0001 C CNN
	1    11000 1500
	-1   0    0    1   
$EndComp
$Comp
L GND #PWR099
U 1 1
P 11000 1750
F 0 "#PWR099" H 11000 1500 50  0001 C CNN
F 1 "GND" H 11000 1600 50  0000 C CNN
F 2 "" H 11000 1750 50  0001 C CNN
F 3 "" H 11000 1750 50  0001 C CNN
	1    11000 1750
	-1   0    0    -1  
$EndComp
$Comp
L R R410
U 1 1
P 11000 1000
F 0 "R410" H 11150 1050 50  0000 C CNN
F 1 "10k" H 11123 978 50  0000 C CNN
F 2 "Resistors_SMD:R_0603" V 10930 1000 50  0001 C CNN
F 3 "" H 11000 1000 50  0000 C CNN
	1    11000 1000
	-1   0    0    -1  
$EndComp
$Comp
L +3V3 #PWR0100
U 1 1
P 11000 700
F 0 "#PWR0100" H 11000 550 50  0001 C CNN
F 1 "+3V3" H 11000 840 50  0000 C CNN
F 2 "" H 11000 700 50  0001 C CNN
F 3 "" H 11000 700 50  0001 C CNN
	1    11000 700 
	1    0    0    -1  
$EndComp
Wire Wire Line
	9850 1250 10550 1250
Wire Wire Line
	11000 1150 11000 1350
Connection ~ 11000 1250
Wire Wire Line
	11000 1650 11000 1750
Wire Wire Line
	11000 700  11000 850 
Wire Wire Line
	10850 1250 11000 1250
Wire Wire Line
	2200 4100 2200 4700
Connection ~ 2200 4700
Wire Wire Line
	2300 3900 2300 4800
Connection ~ 2300 4800
$Comp
L +3V3 #PWR?
U 1 1
P 9200 2700
F 0 "#PWR?" H 9200 2550 50  0001 C CNN
F 1 "+3V3" H 9200 2840 50  0000 C CNN
F 2 "" H 9200 2700 50  0001 C CNN
F 3 "" H 9200 2700 50  0001 C CNN
	1    9200 2700
	1    0    0    -1  
$EndComp
$Comp
L +3V3 #PWR?
U 1 1
P 9500 2700
F 0 "#PWR?" H 9500 2550 50  0001 C CNN
F 1 "+3V3" H 9500 2840 50  0000 C CNN
F 2 "" H 9500 2700 50  0001 C CNN
F 3 "" H 9500 2700 50  0001 C CNN
	1    9500 2700
	1    0    0    -1  
$EndComp
$EndSCHEMATC
